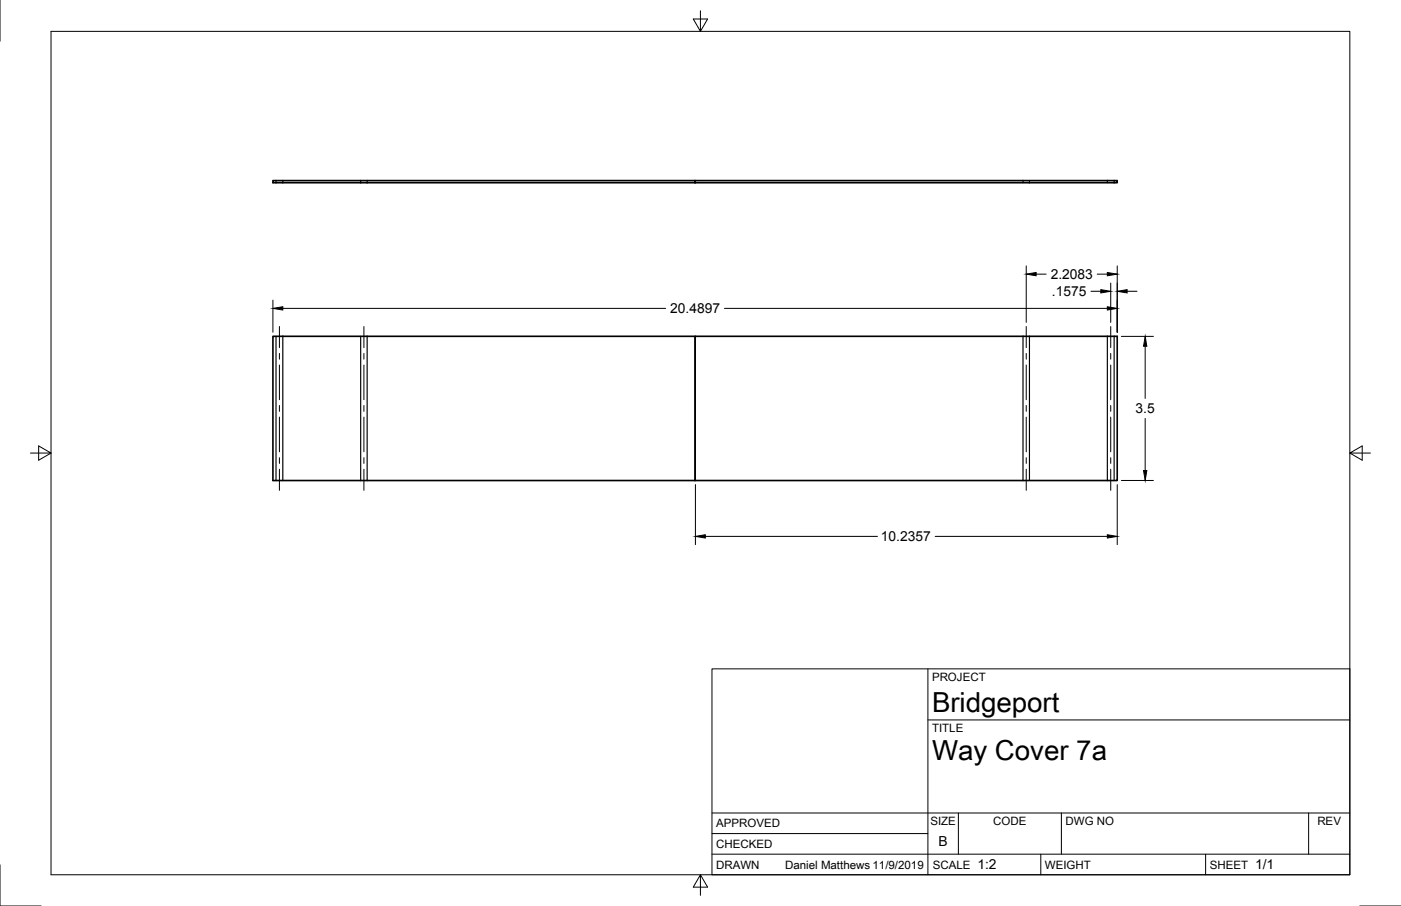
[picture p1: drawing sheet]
<svg xmlns="http://www.w3.org/2000/svg" width="432mm" height="279mm" viewBox="0 0 432 279" stroke-linecap="round" stroke-linejoin="round" font-family="sans-serif">
<!-- layer: Visible -->
<path d="M84.1 55.7h260.2v.6h-260.2zM84.1 103.7h260.2v44.5h-260.2z" fill="none" stroke="#000" stroke-width=".51"/>
<!-- layer: Visible Narrow -->
<g fill="none" stroke="#000" stroke-width=".36">
<path d="M85.1 55.7v.6M87.2 55.7v.6M111.2 55.7v.6M113.2 55.7v.6M214.1 55.7v.6M214.3 55.7v.6M315.3 55.7v.6M317.3 55.7v.6M341.3 55.7v.6M343.4 55.7v.6M85.1 103.7v44.5M87.2 103.7v44.5"/>
<path d="M111.2 103.7v44.5M113.2 103.7v44.5M214.1 103.7v44.5M214.3 103.7v44.5M315.3 103.7v44.5M317.3 103.7v44.5M341.3 103.7v44.5M343.4 103.7v44.5"/>
</g>
<!-- layer: Border -->
<path d="M0 0v12.7M15.7 9.7h400.3v260.1h-400.3zM215.9 3.3v6.4l-2.2-3.8h4.4l-2.2 3.8M9.4 139.7h6.3l-3.8-2.2v4.4l3.8-2.2M416 139.7l3.8 2.2v-4.4l-3.8 2.2h6.4M0 266.7v12.7h12.7M215.9 269.8l2.2 3.8h-4.4l2.2-3.8v6.3M419.1 279.4h12.7" fill="none" stroke="#000" stroke-width=".31"/>
<!-- layer: Titleblock -->
<path d="M219.4 206.3h196.6v63.5h-196.6zM286 206.3v63.5M286 222h130M219.4 257.1h66.6M219.4 250.7h196.6M295.4 250.7v12.7M327.1 250.7v12.7M403.3 250.7v12.7M219.4 263.4h196.6M320.8 263.4v6.4M371.6 263.4v6.4" fill="none" stroke="#000" stroke-width=".31"/>
<!-- layer: Center Lines -->
<g fill="none" stroke="#000" stroke-width=".31">
<path d="M86.1 100.7v6.5M86.1 109v1.8M86.1 112.6v10.7M112.2 100.7v6.5M112.2 109v1.8M112.2 112.6v10.7M316.3 100.7v6.5M316.3 109v1.8M316.3 112.6v10.7M342.3 100.7v6.5M342.3 109v1.8M342.3 112.6v10.7"/>
<path d="M86.1 125.1v1.8M86.1 128.6v10.7M112.2 125.1v1.8M112.2 128.6v10.7M316.3 125.1v1.8M316.3 128.6v10.7M342.3 125.1v1.8M342.3 128.6v10.7M86.1 141.1v1.8M86.1 144.7v6.5M112.2 141.1v1.8M112.2 144.7v6.5"/>
<path d="M316.3 141.1v1.8M316.3 144.7v6.5M342.3 141.1v1.8M342.3 144.7v6.5"/>
</g>
<!-- layer: Dimensions -->
<g fill="none" stroke="#000" stroke-width=".31">
<path d="M84.1 92.6v9.9M87.2 95.1h118M223.3 95.1h118M316.3 82v17.4M319.3 84.5h3.1M336.2 89.8h3.1M338.2 84.5h3.1M342.3 87.3v12.1M344.3 82v20.5M347.4 89.8h3M345.6 103.7h9.9M353 106.8v16.1"/>
<path d="M353 129v16.1M214.3 149.4v18.6M344.3 149.4v18.6M345.6 148.2h9.9M217.4 165.4h53M288.2 165.4h53.1"/>
</g>
<path d="M84.1 95.1l3.1-.5v1zM316.3 84.5l3-.5v1zM339.3 89.3l3 .5-3 .5zM341.3 94.6l3 .5-3 .5zM341.3 84l3 .5-3 .5zM344.3 89.8l3.1-.5v1zM353 103.7l.5 3.1h-1.1zM352.4 145.1h1.1l-.5 3.1zM214.3 165.4l3.1-.5v1zM341.3 164.9l3 .5-3 .5z" fill="#000" stroke="#000" stroke-width=".31"/>
<g font-size="8.5">
<text x="287.3" y="219.5">Bridgeport</text>
<text x="287.3" y="234.5">Way Cover 7a</text>
</g>
<g font-size="4.3">
<text x="323.8" y="86">2.2083</text>
<text x="324.2" y="91.3">.1575</text>
<text x="206.6" y="96.6">20.4897</text>
<text x="350" y="127.4">3.5</text>
<text x="271.5" y="166.9">10.2357</text>
<text x="289.3" y="261">B</text>
<text x="301.2" y="268.1">1:2</text>
<text x="386.8" y="268.1">1/1</text>
</g>
<g font-size="3.5">
<text x="287.3" y="210.1">PROJECT</text>
<text x="287.3" y="225.8">TITLE</text>
<text x="220.7" y="255.2">APPROVED</text>
<text x="286.7" y="254.5">SIZE</text>
<text x="306.1" y="254.5">CODE</text>
<text x="328.4" y="254.5">DWG NO</text>
<text x="406" y="254.5">REV</text>
<text x="220.7" y="261.5">CHECKED</text>
<text x="220.7" y="267.9">DRAWN</text>
<text x="242" y="267.9">Daniel Matthews 11/9/2019</text>
<text x="287.5" y="267.9">SCALE</text>
<text x="322.1" y="267.9">WEIGHT</text>
<text x="372.9" y="267.9">SHEET</text>
</g>
</svg>
